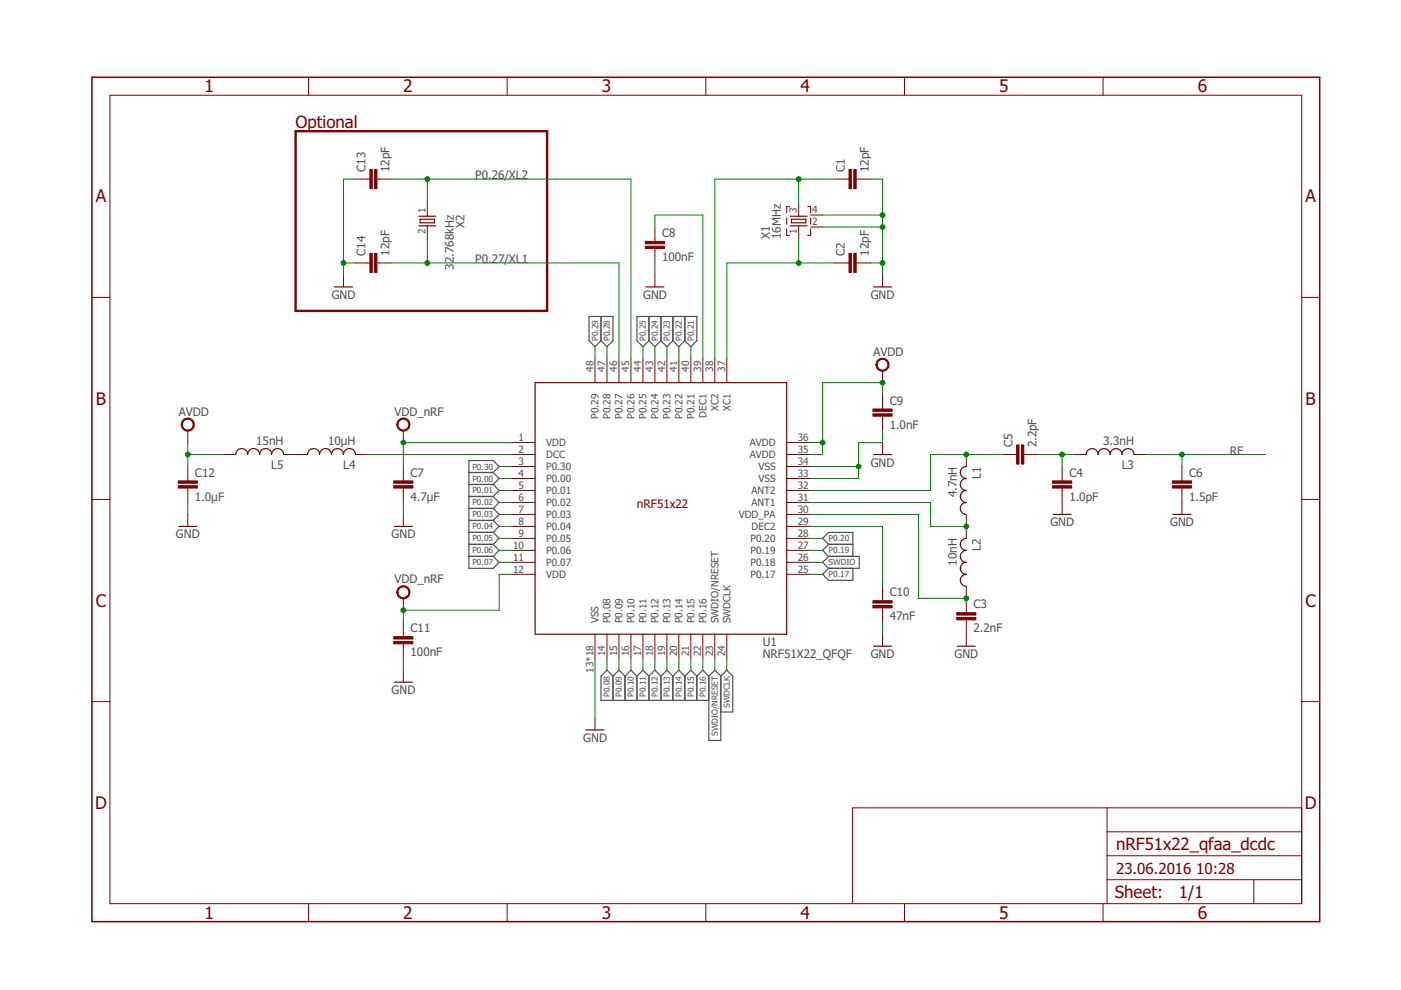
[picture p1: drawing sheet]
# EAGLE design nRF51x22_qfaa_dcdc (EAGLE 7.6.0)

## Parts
C1  12pF  CAPACITOR_0402_N  [RESC0402_N]
C2  12pF  CAPACITOR_0402_N  [RESC0402_N]
C3  2.2nF  CAPACITOR_0402_N  [RESC0402_N]
C4  1.0pF  CAPACITOR_0402_N  [RESC0402_N]
C5  2.2pF  CAPACITOR_0402_N  [RESC0402_N]
C6  1.5pF  CAPACITOR_0402_N  [RESC0402_N]
C7  4.7µF  CAPACITOR_0603_N  [RESC0603_N]
C8  100nF  CAPACITOR_0402_N  [RESC0402_N]
C9  1.0nF  CAPACITOR_0402_N  [RESC0402_N]
C10  47nF  CAPACITOR_0402_N  [RESC0402_N]
C11  100nF  CAPACITOR_0402_N  [RESC0402_N]
C12  1.0µF  CAPACITOR_0603_N  [RESC0603_N]
C13  12pF  CAPACITOR_0402_N  [RESC0402_N]
C14  12pF  CAPACITOR_0402_N  [RESC0402_N]
L1  4.7nH  INDUCTOR_0402_N  [RESC0402_N]
L2  10nH  INDUCTOR_0402_N  [RESC0402_N]
L3  3.3nH  INDUCTOR_0402_N  [RESC0402_N]
L4  10µH  INDUCTOR_0603_N  [RESC0603_N]
L5  15nH  INDUCTOR_0402_N  [RESC0402_N]
U1  NRF51X22_QFQF  [QFN40P600X600X90-48_N]
X1  16MHz  XTAL_32MHZ  [BT-XTAL_2016_N]
X2  32.768kHz  XTAL_32KHZ  [XTAL_3215_N]

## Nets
AVDD: C9.1 C12.1 L5.1 U1.35(AVDD) U1.36(AVDD)
GND: C1.2 C2.2 C3.2 C4.2 C6.2 C7.2 C8.2 C9.2 C10.2 C11.2 C12.2 C13.1 C14.1 U1.13(VSS) U1.33(VSS) U1.34(VSS) U1.PAD(VSS) U1.PAD@VIA01(VSS) U1.PAD@VIA02(VSS) U1.PAD@VIA03(VSS) U1.PAD@VIA04(VSS) U1.PAD@VIA05(VSS) U1.PAD@VIA06(VSS) U1.PAD@VIA07(VSS) U1.PAD@VIA08(VSS) U1.PAD@VIA09(VSS) U1.PAD@VIA10(VSS) U1.PAD@VIA11(VSS) U1.PAD@VIA12(VSS) U1.PAD@VIA13(VSS) U1.PAD@VIA14(VSS) U1.PAD@VIA15(VSS) U1.PAD@VIA16(VSS) X1.2 X1.4
N$1: L1.1 L2.2 U1.31(ANT1)
N$2: L4.1 L5.2
N$3: C1.1 U1.38(XC2) X1.3
N$4: L4.2 U1.2(DCC)
N$5: C10.1 U1.29(DEC2)
N$6: C8.1 U1.39(DEC1)
N$7: C3.1 L2.1 U1.30(VDD_PA)
N$9: C5.1 L1.2 U1.32(ANT2)
N$10: C4.1 C5.2 L3.1
P0.00: U1.4(P0.00)
P0.01: U1.5(P0.01)
P0.02: U1.6(P0.02)
P0.03: U1.7(P0.03)
P0.04: U1.8(P0.04)
P0.05: U1.9(P0.05)
P0.06: U1.10(P0.06)
P0.07: U1.11(P0.07)
P0.08: U1.14(P0.08)
P0.09: U1.15(P0.09)
P0.10: U1.16(P0.10)
P0.11: U1.17(P0.11)
P0.12: U1.18(P0.12)
P0.13: U1.19(P0.13)
P0.14: U1.20(P0.14)
P0.15: U1.21(P0.15)
P0.16: U1.22(P0.16)
P0.17: U1.25(P0.17)
P0.19: U1.27(P0.19)
P0.20: U1.28(P0.20)
P0.21: U1.40(P0.21)
P0.22: U1.41(P0.22)
P0.23: U1.42(P0.23)
P0.24: U1.43(P0.24)
P0.25: U1.44(P0.25)
P0.26/XL2: C13.2 U1.45(P0.26) X2.1
P0.27/XL1: C14.2 U1.46(P0.27) X2.2
P0.28: U1.47(P0.28)
P0.29: U1.48(P0.29)
P0.30: U1.3(P0.30)
RF: C6.1 L3.2
SWDCLK: U1.24(SWDCLK)
SWDIO: U1.26(P0.18)
SWDIO/NRESET: U1.23(SWDIO/NRESET)
VDD_NRF: C7.1 C11.1 U1.1(VDD) U1.12(VDD) ; supply symbol labelled VDD_nRF
X1: C2.1 U1.37(XC1) X1.1

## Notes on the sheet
- Optional
